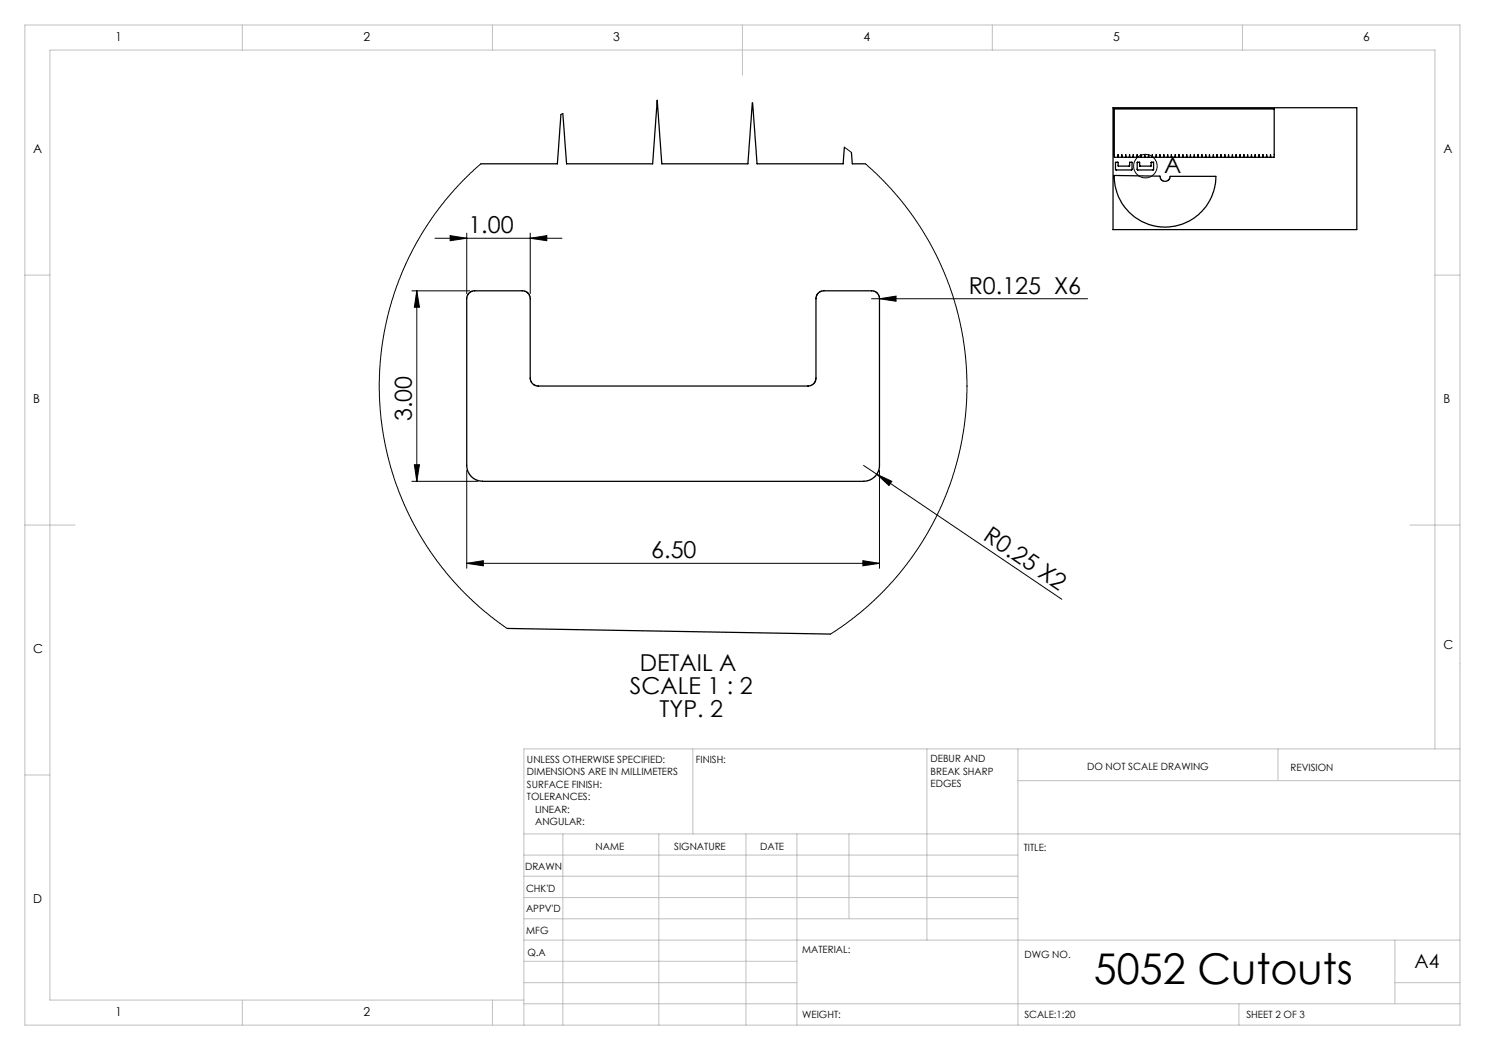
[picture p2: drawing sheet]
<svg xmlns="http://www.w3.org/2000/svg" width="297mm" height="210mm" viewBox="0 0 297 210" stroke-linecap="round" stroke-linejoin="round" font-family="sans-serif">
<g fill="none" stroke="#000" stroke-width=".2">
<path d="M96.2 32.8l-2.8 2.5-2.4 2.5-4 5-3.6 5.6-3 6.1-2.1 5.8-1.5 6.1-.6 4-.2 3.1-.1 6.7 .3 3.8 .5 3.3 1.4 6.1 2.2 6.3 2.8 5.9 1.7 2.9 1.9 2.8 4 5 4.9 4.9 2.6 2.1 3.2 2.4M112.6 22.7l-.4 .2M150.5 20.6h.1M168.9 29.4l1.4 1.1M173.1 32.8l2.3 2 2.9 3 4 5 3.6 5.7 2.9 6 1 2.5 1.4 4.1 1.5 6.7 .4 3.9 .3 3.1-.1 6.6-.9 6.6-.8 3.8-1.1 3.5-2.4 6.2-3 5.9-1.8 2.8-2.4 3.2-4.1 4.7-5.1 4.7-3.4 2.6-2.2 1.4M82.4 58.2h11.5M83.4 58.2v38.1M83.4 58.2l.5 3.2h-1zM87 47.7h25.4M90 47.1l3.3 .6-3.3 .4zM93.3 46.6v12.1M106 47.7l3.4-.6v1z"/>
<path d="M106 46.6v12.1M174.3 59.8h43.2M175.9 59.8l3.3-.6v1zM82.4 96.3h13.1M82.9 92.9h1l-.5 3.4zM93.3 94.1v19.6M172.7 93.1l2.7 1.8M175.4 94.9l3 1.4-.6 .8zM175.4 94.9l37 25M175.9 94.1v19.6M93.3 112.7l3.4-.6v1.1zM93.3 112.7h82.6"/>
<path d="M172.6 112.1l3.3 .6-3.3 .5z"/>
<circle cx="229.1" cy="33.2" r="2.36"/>
</g>
<g fill="none" stroke="#c0c0c0" stroke-width=".2">
<path d="M5 5h287v200h-287zM48.5 5v5M98.5 5v5M148.5 5v10M198.5 5v5M248.5 5v5M5 55h5M287 55h5M5 105h10M282 105h10M5 155h5M138.6 149.8v17"/>
<path d="M185.4 149.8v38.2M203.6 149.8v55.2M203.6 156.1h88.4M255.6 149.8v6.3M287 149.8v-139.8h-277v190h94.8M292 149.8h-187.2v55.2M104.8 166.8h187.2M104.8 179.5h98.8M104.8 175.3h98.8M104.8 171h98.8M112.6 166.8v38.2M131.8 166.8v38.2"/>
<path d="M149.2 166.8v38.2M159.4 166.8v38.2M169.8 166.8v17M104.8 183.8h98.8M104.8 196.5h54.6M104.8 192.3h54.6M104.8 188h187.2M279 196.5h13M279 188v12.8M48.5 200v5M98.5 200v5M104.8 200.8h187.2"/>
<path d="M247.8 200.8v4.2"/>
</g>
<g fill="#000">
<path d="M175.9 59.8l3.3-.6v1zM175.4 94.9l3 1.4-.6 .8z"/>
<path d="M83.4 58.2l.5 3.2h-1zM82.9 92.9h1l-.5 3.4z"/>
<path d="M106 47.7l3.4-.6v1zM90 47.1l3.3 .6-3.3 .4z"/>
<path d="M93.3 112.7l3.4-.6v1.1zM172.6 112.1l3.3 .6-3.3 .5z"/>
</g>
<path d="M112.2 22.9l-.7 9.9h-15.3M150.5 20.6l-.9 12.2h-17.2l-1-12.7-.9 12.7h-17.2l-.7-10.1M150.5 20.6l.9 12.2h17.2l.3-3.4M170.3 30.5l.2 2.3h2.6M222.6 21.5h48.8v24.4h-48.8zM222.8 35.1l9.2 .1 .2 .7 .6 .4 .8-.2 .4-.4v-.4h9.2a10.2 10.2 0 0 1-10.3 10.1 10.2 10.2 0 0 1-10.1-10.3zM222.8 21.8h32v9.7h-.7v-.6v.6h-.7l-.1-.6v.6h-.7v-.6l-.1 .6h-.7v-.6v.6h-.7l-.1-.6v.6h-.7v-.6v.6h-.7l-.1-.6v.6h-.7v-.6l-.1 .6h-.7v-.6v.6h-.7l-.1-.6v.6h-.7v-.6v.6h-.8v-.6v.6h-.7v-.6l-.1 .6h-.7v-.6v.6h-.7l-.1-.6v.6h-.7v-.6l-.1 .6h-.7v-.6v.6h-.7v-.6l-.1 .6h-.7v-.6l-.1 .6h-.7v-.6v.6h-.7v-.6l-.1 .6h-.7v-.6v.6h-.7l-.1-.6v.6h-.7v-.6l-.1 .6h-.7v-.6v.6h-.7v-.6l-.1 .6h-.7v-.6l-.1 .6h-.6l-.1-.6v.6h-.7v-.6l-.1 .6h-.7v-.6v.6h-.7l-.1-.6v.6h-.7v-.6l-.1 .6h-.6l-.1-.6v.6h-.7v-.6l-.1 .6h-.7v-.6l-.1 .6h-.6l-.1-.6v.6h-.7v-.6l-.1 .6h-.6l-.1-.6-.1 .6h-.6l-.1-.6v.6h-.7v-.6l-.1 .6h-.6l-.1-.6v.6h-.7zM223.1 32.5h.5v.7h2.3v-.7l.5-.1v1.5l-3.2 .1zM227.5 32.4l.4 .1 .1 .7h2.2v-.7l.5-.1v1.5l-3.2 .1zM93.8 58.6l.8-.4h10.2l.9 .5 .3 .8v16.3l.5 1 .7 .3 54.4 .1 .6-.1 .5-.3 .5-1v-16.3l.2-.6 .5-.5 .6-.2h10.4l.6 .5 .4 .8v33.9l-.2 .8-.3 .6-.8 .8-.6 .4-1.2 .3h-76.3l-1.3-.3-.6-.4-.7-.7-.6-1.5v-33.9zM101.4 125.7l64.7 1.1" fill="none" stroke="#000" stroke-width=".25"/>
<text font-size="8.5" x="218.8" y="196.7">5052 Cutouts</text>
<g font-size="4.7">
<text x="232.8" y="34.5">A</text>
<text x="93.7" y="46.6">1.00</text>
<text x="193.8" y="58.7">R0.125 X6</text>
<text x="82.4" y="84.2" transform="rotate(-90 82.4 84.2)">3.00</text>
<text x="196.5" y="107.9" transform="rotate(34 196.5 107.9)">R0.25 X2</text>
<text x="130.3" y="111.6">6.50</text>
<text x="127.9" y="134.3">DETAIL A</text>
<text x="126" y="138.8">SCALE 1 : 2</text>
<text x="131.9" y="143.3">TYP. 2</text>
</g>
<text font-size="3.9" x="282.9" y="193.6">A4</text>
<g font-size="2.5">
<text x="23.1" y="8.2">1</text>
<text x="72.7" y="8.2">2</text>
<text x="122.7" y="8.2">3</text>
<text x="172.7" y="8.2">4</text>
<text x="222.7" y="8.2">5</text>
<text x="272.7" y="8.2">6</text>
<text x="6.7" y="30.7">A</text>
<text x="288.7" y="30.7">A</text>
<text x="6.7" y="80.7">B</text>
<text x="288.7" y="80.7">B</text>
<text x="6.7" y="130.7">C</text>
<text x="288.7" y="129.7">C</text>
<text x="6.7" y="180.7">D</text>
<text x="23.1" y="203.2">1</text>
<text x="72.7" y="203.2">2</text>
</g>
<g font-size="2">
<text x="105.4" y="152.6">UNLESS OTHERWISE SPECIFIED:</text>
<text x="105.4" y="155.1">DIMENSIONS ARE IN MILLIMETERS</text>
<text x="139.2" y="152.6">FINISH:</text>
<text x="186.1" y="152.5">DEBUR AND</text>
<text x="186.1" y="155">BREAK SHARP</text>
<text x="217.4" y="154">DO NOT SCALE DRAWING</text>
<text x="258.1" y="154.2">REVISION</text>
<text x="105.4" y="157.6">SURFACE FINISH:</text>
<text x="105.4" y="160.1">TOLERANCES:</text>
<text x="186.1" y="157.5">EDGES</text>
<text x="107" y="162.6">LINEAR:</text>
<text x="107" y="165.1">ANGULAR:</text>
<text x="119.1" y="170">NAME</text>
<text x="134.8" y="169.9">SIGNATURE</text>
<text x="152" y="169.9">DATE</text>
<text x="204.8" y="170.2">TITLE:</text>
<text x="105" y="174.1">DRAWN</text>
<text x="105.2" y="178.3">CHK'D</text>
<text x="105.2" y="182.4">APPV'D</text>
<text x="105.3" y="186.8">MFG</text>
<text x="105.5" y="191.1">Q.A</text>
<text x="160.5" y="190.5">MATERIAL:</text>
<text x="204.9" y="191.6">DWG NO.</text>
<text x="160.4" y="203.5">WEIGHT:</text>
<text x="204.9" y="203.6">SCALE:1:20</text>
<text x="249.3" y="203.6">SHEET 2 OF 3</text>
</g>
</svg>
